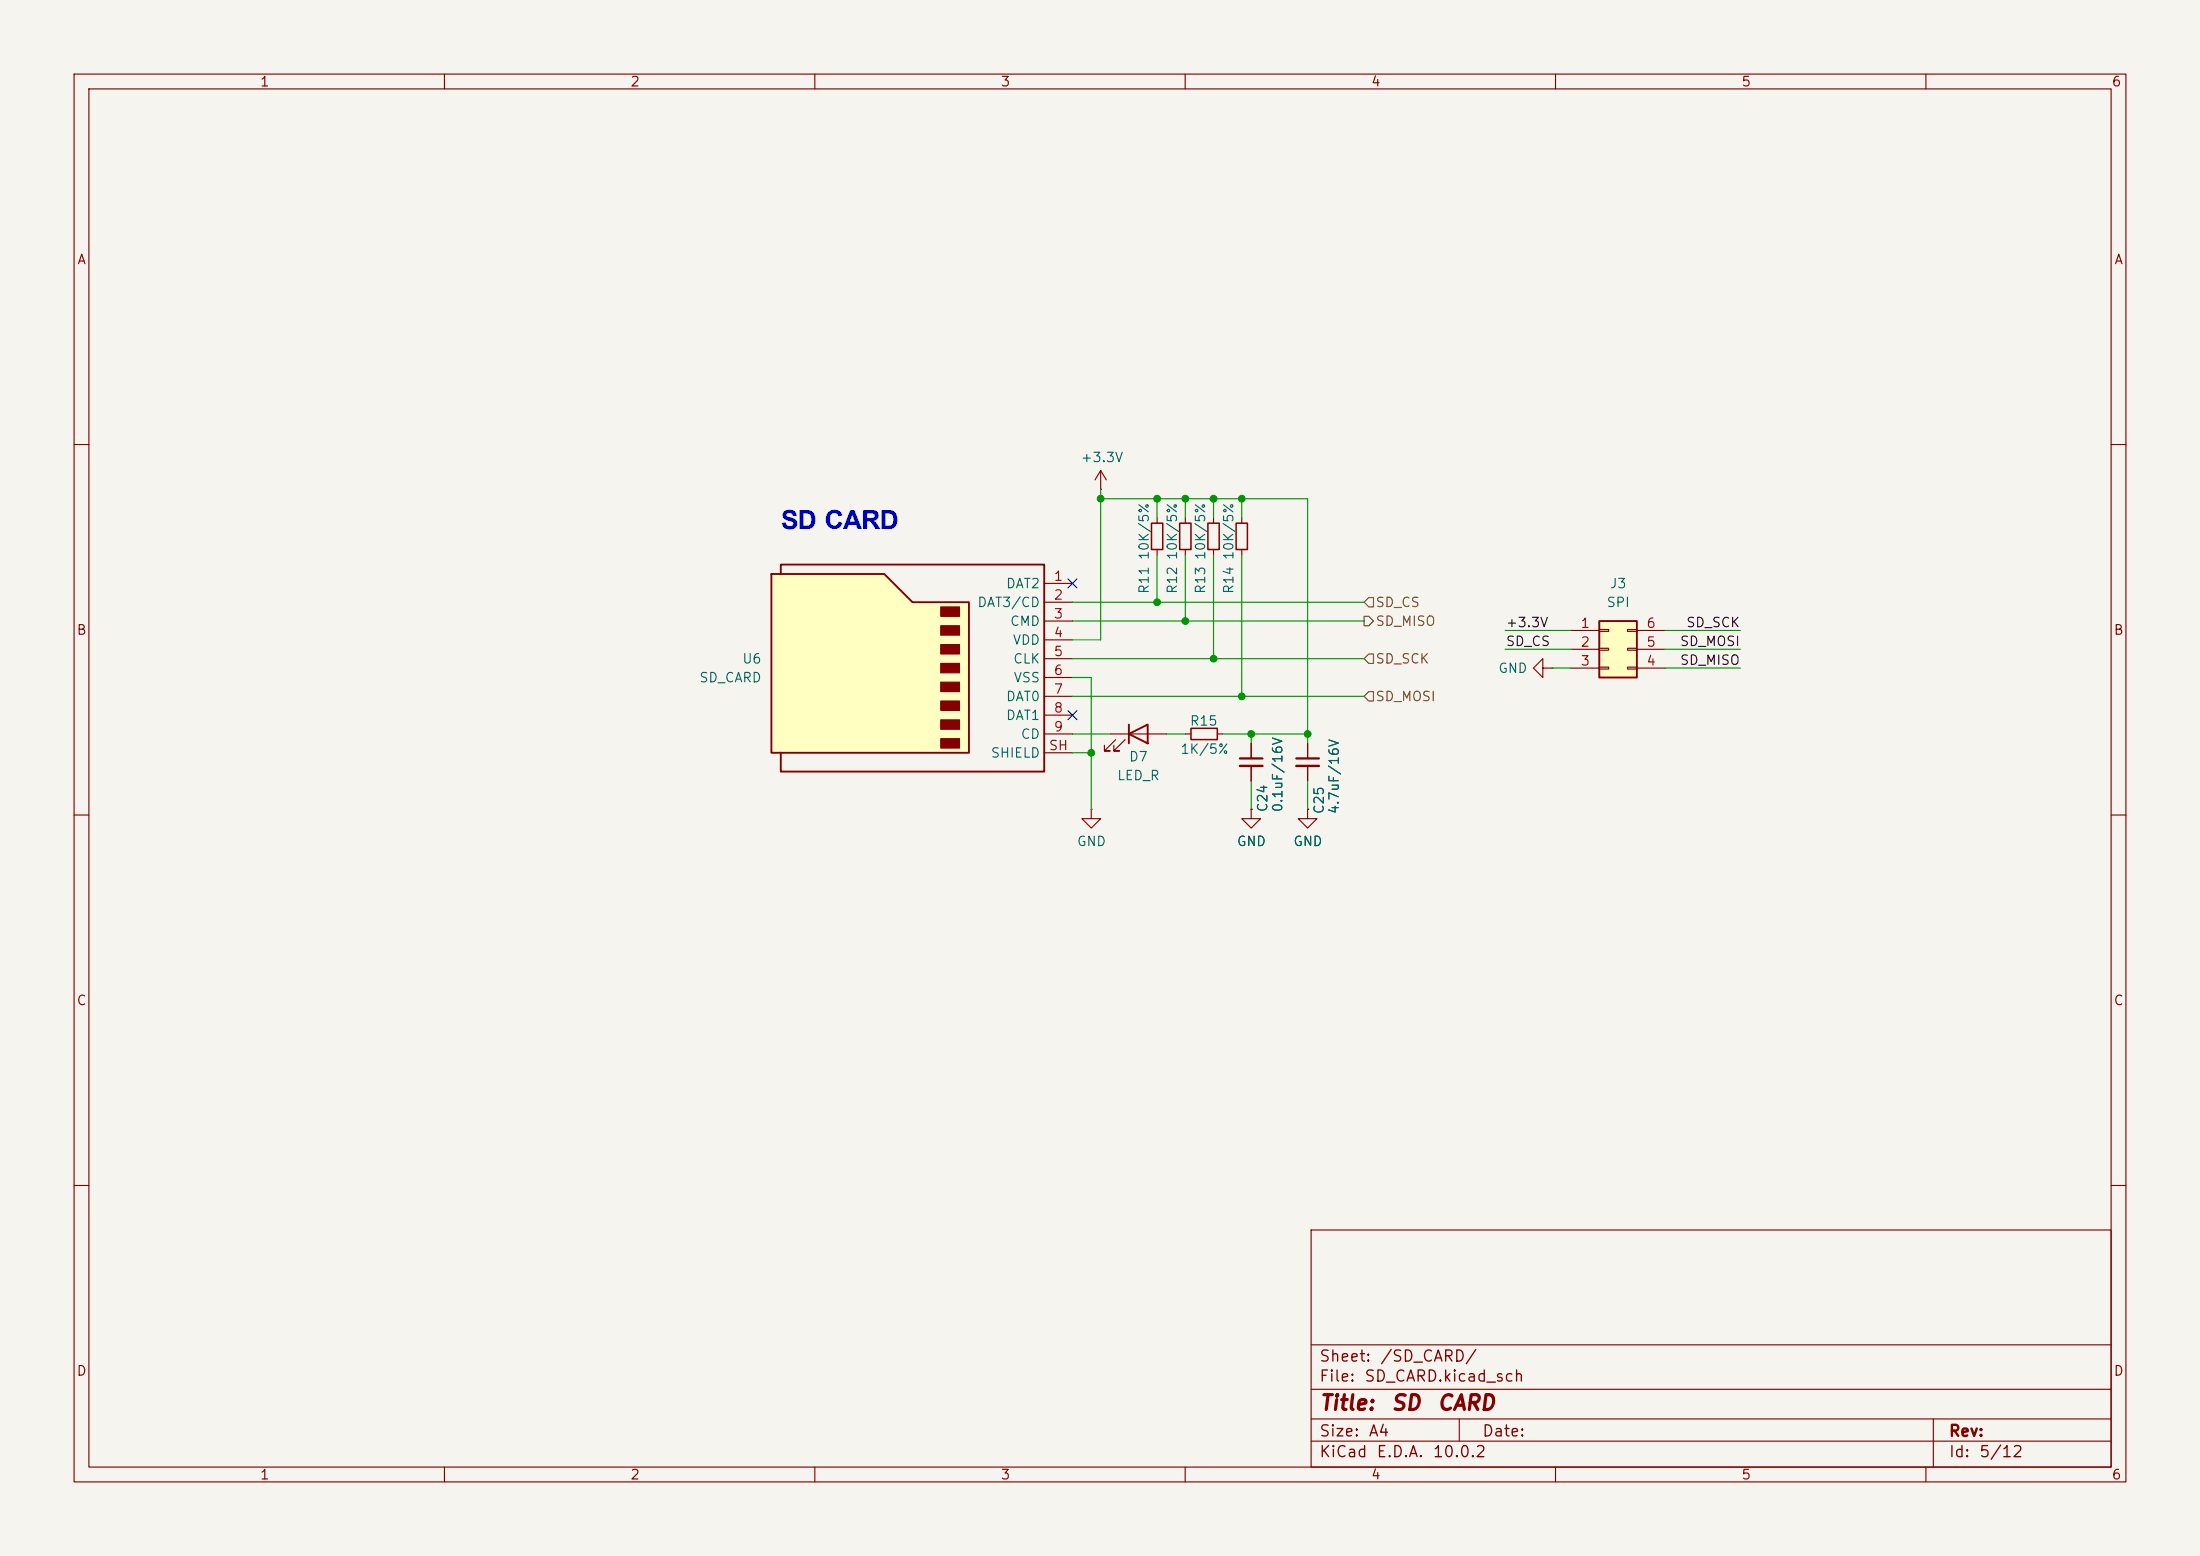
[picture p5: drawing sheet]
<svg xmlns="http://www.w3.org/2000/svg" width="297mm" height="210mm" viewBox="0 0 297 210" stroke-linecap="round" stroke-linejoin="round" font-family="sans-serif">
<path d="M0 0h297v210h-297z" fill="#f5f4ef" stroke="#f5f4ef" stroke-width=".14"/>
<g fill="none" stroke="#840000" stroke-width=".15">
<path d="M10 10h277v190h-277zM12 12h273v186h-273zM60 10v2M110 10v2M160 10v2M210 10v2M260 10v2M10 60h2M285 60h2M10 110h2M168.9 109.2v1.3h1.3l-1.3 1.3-1.3-1.3h1.3M168.9 109.2h.1"/>
<path d="M176.5 109.2v1.3h1.3l-1.3 1.3-1.2-1.3h1.2M176.5 109.2h.1M176.5 100.3v2.1M176.5 103.4v2M285 110h2M10 160h2M177 166h108v32h-108zM285 160h2M60 198v2M110 198v2M160 198v2M177 194.5h108"/>
<path d="M177 191.5h108M177 187.5h108M177 181.5h108M197 191.5v3M210 198v2M260 198v2M261 191.5v6.5"/>
</g>
<path d="M175 102.4h3.1" fill="none" stroke="#840000" stroke-width=".3"/>
<path d="M175 103.4h3.1" fill="none" stroke="#840000" stroke-width=".33"/>
<path d="M104.1 77.5h15.3l3.8 3.8h7.6v20.3h-26.7z" fill="#ffffc2"/>
<g fill="#840000" stroke="#840000" stroke-width=".15">
<path d="M127 81.9h2.5v1.3h-2.5z"/>
<path d="M127 84.5h2.5v1.2h-2.5z"/>
<path d="M127 87h2.5v1.3h-2.5z"/>
<path d="M127 89.5h2.5v1.3h-2.5z"/>
<path d="M127 92.1h2.5v1.2h-2.5z"/>
<path d="M127 94.6h2.5v1.3h-2.5z"/>
<path d="M127 97.2h2.5v1.2h-2.5z"/>
<path d="M127 99.7h2.5v1.3h-2.5z"/>
</g>
<path d="M104.1 77.5h15.3l3.8 3.8h7.6v20.3h-26.7zM105.4 77.5v-1.3h35.6v27.9h-35.6v-2.5M152.4 99.1l2.5-1.3v2.5zM152.4 97.8v2.5" fill="none" stroke="#840000" stroke-width=".25"/>
<g fill="none" stroke="#840000" stroke-width=".15">
<path d="M141 78.7h3.8M148.6 66h.1M148.6 63.5l-.8 1.3M148.6 63.5l.8 1.3M148.6 63.5v2.5M156.2 69.9v.7M156.2 74.2v.7M160 69.9v.7M160 74.2v.7M163.8 69.9v.7M163.8 74.2v.7M167.6 69.9v.7"/>
<path d="M167.6 74.2v.7M141 81.3h3.8M141 83.8h3.8M141 86.4h3.8M141 88.9h3.8M141 91.4h3.8M141 94h3.8M141 96.5h3.8M141 99.1h3.8M149.9 99.1h7.6M150.6 99.8l-1.5 1.5h.8h-.8v-.7M151.9 99.8l-1.5 1.5h.7h-.7v-.7"/>
<path d="M160 99.1h.8M164.3 99.1h.8M141 101.6h3.8M147.3 109.2v1.3h1.3l-1.3 1.3-1.3-1.3h1.3M147.3 109.2h.1M168.9 100.3v2.1M168.9 103.4v2"/>
</g>
<path d="M167.4 102.4h3" fill="none" stroke="#840000" stroke-width=".3"/>
<path d="M167.4 103.4h3" fill="none" stroke="#840000" stroke-width=".33"/>
<path d="M155.4 70.6h1.6v3.6h-1.6zM159.3 70.6h1.5v3.6h-1.5zM163.1 70.6h1.5v3.6h-1.5zM166.9 70.6h1.5v3.6h-1.5zM160.8 98.3h3.5v1.5h-3.5z" fill="none" stroke="#840000" stroke-width=".2"/>
<path d="M215.9 83.8h5.1v7.6h-5.1z" fill="#ffffc2"/>
<path d="M215.9 83.8h5.1v7.6h-5.1z" fill="none" stroke="#840000" stroke-width=".25"/>
<g fill="none" stroke="#840000" stroke-width=".15">
<path d="M208.3 90.2v1.2l-1.3-1.2 1.3-1.3v1.3h1.2M209.5 90.2h.1M212.1 85.1h3.8M212.1 87.6h3.8M212.1 90.2h3.8M215.9 85h1.3v.2h-1.3zM215.9 87.5h1.3v.3h-1.3zM215.9 90h1.3v.3h-1.3zM219.7 85h1.3v.2h-1.3zM219.7 87.5h1.3v.3h-1.3zM219.7 90h1.3v.3h-1.3zM221 85.1h3.8"/>
<path d="M221 87.6h3.8M221 90.2h3.8M168.9 109.2h.1M168.9 100.3v2.1M168.9 103.4v2M176.5 109.2h.1M176.5 100.3v2.1M176.5 103.4v2"/>
</g>
<path d="M184.1 83.2h.7l.6 .6-.6 .7h-.7zM184.8 93.3h.6v1.3h-.6l-.7-.6zM184.8 88.3h.6v1.2h-.6l-.7-.6zM184.8 80.6h.6v1.3h-.6l-.7-.6z" fill="none" stroke="#725600" stroke-width=".15"/>
<g fill="none" stroke="#009600" stroke-width=".15">
<path d="M148.6 67.3h27.9v33M148.6 66v20.4h-3.8M156.2 67.3v2.6M156.2 74.9v6.4M160 67.3v2.6M160 74.9v8.9M163.8 67.3v2.6M163.8 74.9v14M167.6 67.3v2.6M167.6 74.9v19.1M144.8 91.4h2.5v17.8M144.8 88.9h39.3"/>
<path d="M144.8 99.1h5.1M144.8 83.8h39.3M144.8 81.3h39.3M144.8 94h39.3M157.5 99.1h2.5M165.1 99.1h11.4M168.9 99.1v1.2M203.2 85.1h8.9M203.2 87.6h8.9M209.5 90.2h2.6M224.8 85.1h10.1M224.8 90.2h10.1"/>
<path d="M224.8 87.6h10.1M144.8 101.6h2.5M168.9 105.4v3.8M176.5 105.4v3.8"/>
</g>
<path d="M144.2 78.1l1.2 1.2M145.4 78.1l-1.2 1.2M144.2 95.9l1.2 1.2M145.4 95.9l-1.2 1.2" fill="none" stroke="#000084" stroke-width=".15"/>
<g fill="#009600" stroke="#009600" stroke-width=".14">
<circle cx="148.6" cy="67.3" r=".46"/>
<circle cx="147.3" cy="101.6" r=".46"/>
<circle cx="156.2" cy="81.3" r=".46"/>
<circle cx="156.2" cy="67.3" r=".46"/>
<circle cx="167.6" cy="67.3" r=".46"/>
<circle cx="160" cy="67.3" r=".46"/>
<circle cx="163.8" cy="67.3" r=".46"/>
<circle cx="160" cy="83.8" r=".46"/>
<circle cx="163.8" cy="88.9" r=".46"/>
<circle cx="168.9" cy="99.1" r=".46"/>
<circle cx="167.6" cy="94" r=".46"/>
<circle cx="176.5" cy="99.1" r=".46"/>
</g>
<text font-size="3.5" fill="#0000c2" x="105.4" y="71.4">SD CARD</text>
<g font-size="2" fill="#840000">
<text x="178" y="190.8">Title:</text>
<text x="187.7" y="190.8">SD</text>
<text x="193.9" y="190.8">CARD</text>
</g>
<g font-size="1.5" fill="#840000">
<text x="178" y="184.2">Sheet:</text>
<text x="186.2" y="184.2">/SD_CARD/</text>
<text x="178" y="186.9">File:</text>
<text x="184.1" y="186.9">SD_CARD.kicad_sch</text>
<text x="178" y="197.1">KiCad</text>
<text x="178" y="194.3">Size:</text>
<text x="184.7" y="194.3">A4</text>
<text x="185.7" y="197.1">E.D.A.</text>
<text x="193.3" y="197.1">10.0.2</text>
<text x="200" y="194.3">Date:</text>
<text x="263" y="194.3">Rev:</text>
<text x="263" y="197.1">Id:</text>
<text x="267.1" y="197.1">5/12</text>
</g>
<g font-size="1.3" fill="#840000">
<text x="35" y="12">1</text>
<text x="85" y="12">2</text>
<text x="135" y="12">3</text>
<text x="185" y="12">4</text>
<text x="235" y="12">5</text>
<text x="285" y="12">6</text>
<text x="10.3" y="36">A</text>
<text x="285.3" y="36">A</text>
<text x="10.3" y="86">B</text>
<text x="285.3" y="86">B</text>
<text x="10.3" y="136">C</text>
<text x="285.3" y="136">C</text>
<text x="10.3" y="186">D</text>
<text x="285.3" y="186">D</text>
<text x="35" y="200">1</text>
<text x="85" y="200">2</text>
<text x="135" y="200">3</text>
<text x="185" y="200">4</text>
<text x="235" y="200">5</text>
<text x="285" y="200">6</text>
</g>
<g font-size="1.3" fill="#006464">
<text x="145.8" y="62.7">+3.3V</text>
<text x="155.4" y="75.7" transform="rotate(-90 155.4 75.7)">10K/5%</text>
<text x="159.2" y="75.7" transform="rotate(-90 159.2 75.7)">10K/5%</text>
<text x="163" y="75.7" transform="rotate(-90 163 75.7)">10K/5%</text>
<text x="166.8" y="75.7" transform="rotate(-90 166.8 75.7)">10K/5%</text>
<text x="131.9" y="82.3">DAT3/CD</text>
<text x="135.7" y="79.7">DAT2</text>
<text x="155.4" y="80.3" transform="rotate(-90 155.4 80.3)">R11</text>
<text x="159.2" y="80.3" transform="rotate(-90 159.2 80.3)">R12</text>
<text x="163" y="80.3" transform="rotate(-90 163 80.3)">R13</text>
<text x="166.8" y="80.3" transform="rotate(-90 166.8 80.3)">R14</text>
<text x="216.8" y="82.3">SPI</text>
<text x="217.2" y="79.7">J3</text>
<text x="100.1" y="89.9">U6</text>
<text x="136.3" y="84.8">CMD</text>
<text x="136.6" y="87.3">VDD</text>
<text x="136.7" y="89.9">CLK</text>
<text x="94.3" y="92.4">SD_CARD</text>
<text x="135.7" y="95">DAT0</text>
<text x="136.8" y="92.4">VSS</text>
<text x="202.2" y="91.1">GND</text>
<text x="135.7" y="97.5">DAT1</text>
<text x="137.7" y="100">CD</text>
<text x="160.5" y="98.3">R15</text>
<text x="133.7" y="102.6">SHIELD</text>
<text x="150.7" y="105.6">LED_R</text>
<text x="152.3" y="103.1">D7</text>
<text x="159.3" y="102.1">1K/5%</text>
<text x="171.4" y="109.7" transform="rotate(-90 171.4 109.7)">C24</text>
<text x="173.4" y="109.7" transform="rotate(-90 173.4 109.7)">0.1uF/16V</text>
<text x="179" y="110" transform="rotate(-90 179 110)">C25</text>
<text x="181.1" y="110" transform="rotate(-90 181.1 110)">4.7uF/16V</text>
<text x="145.3" y="114.5">GND</text>
<text x="166.9" y="114.5">GND</text>
<text x="174.5" y="114.5">GND</text>
</g>
<g font-size="1.3" fill="#a90000">
<text x="142.2" y="78.7">1</text>
<text x="142.2" y="81.3">2</text>
<text x="142.2" y="83.8">3</text>
<text x="142.2" y="86.3">4</text>
<text x="142.2" y="88.9">5</text>
<text x="213.3" y="85.1">1</text>
<text x="213.3" y="87.6">2</text>
<text x="222.2" y="87.6">5</text>
<text x="222.2" y="85.1">6</text>
<text x="142.2" y="91.4">6</text>
<text x="142.2" y="94">7</text>
<text x="213.3" y="90.1">3</text>
<text x="222.2" y="90.1">4</text>
<text x="141.5" y="101.6">SH</text>
<text x="142.2" y="96.5">8</text>
<text x="142.2" y="99">9</text>
</g>
<g font-size="1.3" fill="#725600">
<text x="185.6" y="82.3">SD_CS</text>
<text x="185.6" y="84.8">SD_MISO</text>
<text x="185.6" y="89.9">SD_SCK</text>
<text x="185.6" y="95">SD_MOSI</text>
</g>
<g font-size="1.3" fill="#0f0f0f">
<text x="203.2" y="85">+3.3V</text>
<text x="203.2" y="87.5">SD_CS</text>
<text x="226.7" y="87.5">SD_MOSI</text>
<text x="227.6" y="85">SD_SCK</text>
<text x="226.7" y="90">SD_MISO</text>
</g>
</svg>
